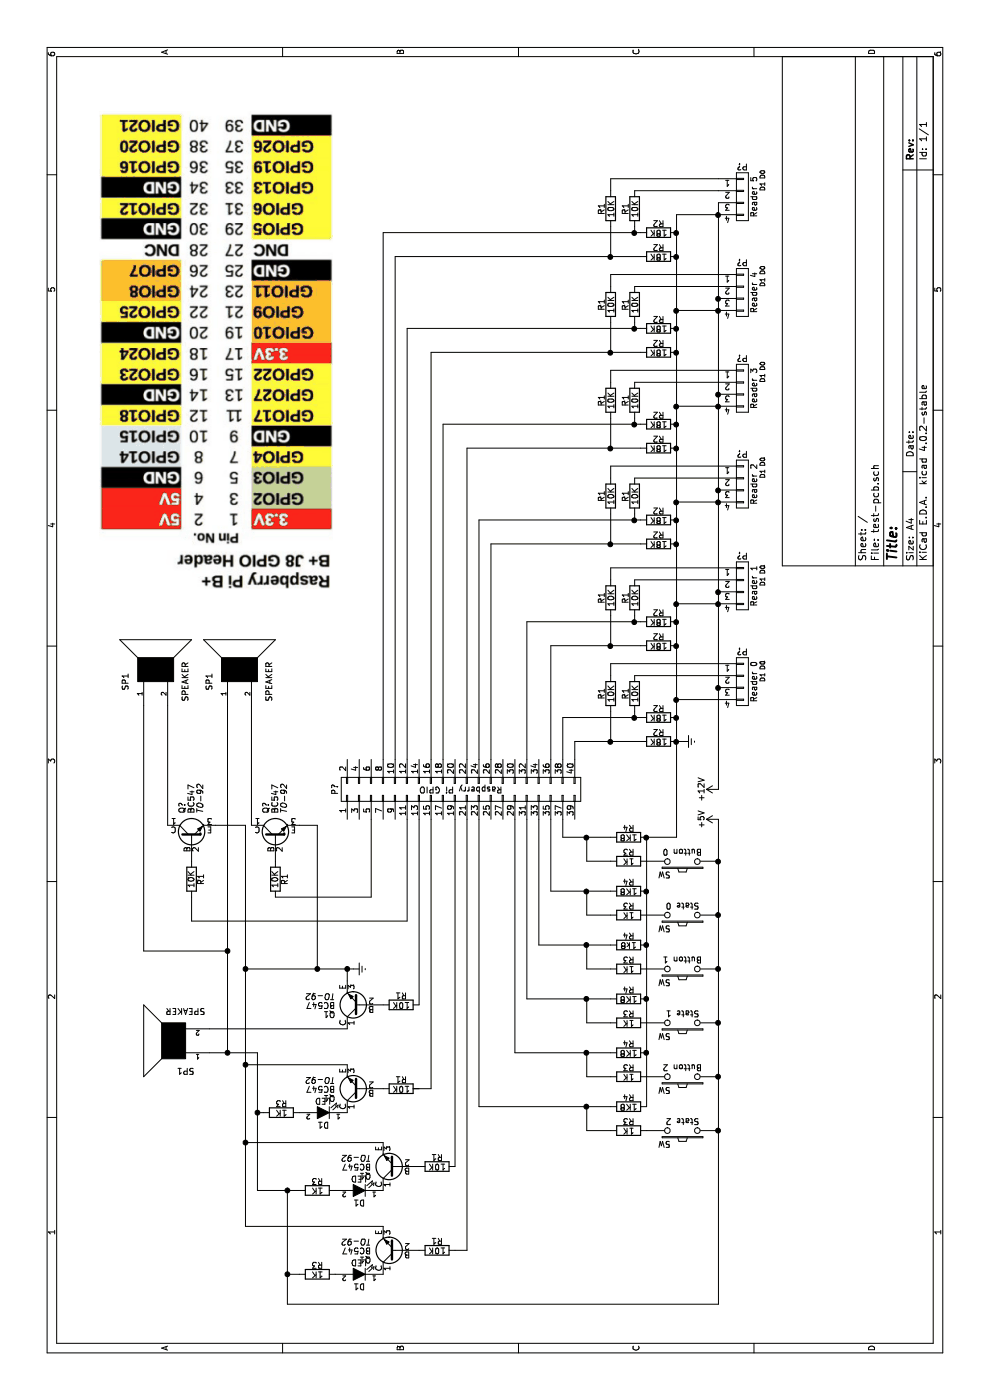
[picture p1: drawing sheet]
EESchema Schematic File Version 2
LIBS:power
LIBS:device
LIBS:transistors
LIBS:conn
LIBS:linear
LIBS:regul
LIBS:74xx
LIBS:cmos4000
LIBS:adc-dac
LIBS:memory
LIBS:xilinx
LIBS:microcontrollers
LIBS:dsp
LIBS:microchip
LIBS:analog_switches
LIBS:motorola
LIBS:texas
LIBS:intel
LIBS:audio
LIBS:interface
LIBS:digital-audio
LIBS:philips
LIBS:display
LIBS:cypress
LIBS:siliconi
LIBS:opto
LIBS:atmel
LIBS:contrib
LIBS:valves
EELAYER 25 0
EELAYER END
$Descr A4 11693 8268
encoding utf-8
Sheet 1 1
Title ""
Date ""
Rev ""
Comp ""
Comment1 ""
Comment2 ""
Comment3 ""
Comment4 ""
$EndDescr
$Comp
L CONN_02X20 P?
U 1 1
P 5100 3850
F 0 "P?" H 5100 4900 50  0000 C CNN
F 1 "Raspberry Pi GPIO" V 5100 3850 50  0000 C CNN
F 2 "" H 5100 2900 50  0000 C CNN
F 3 "" H 5100 2900 50  0000 C CNN
	1    5100 3850
	1    0    0    -1  
$EndComp
$Comp
L R R2
U 1 1
P 5700 5500
F 0 "R2" V 5780 5500 50  0000 C CNN
F 1 "18K" V 5700 5500 50  0000 C CNN
F 2 "" V 5630 5500 50  0000 C CNN
F 3 "" H 5700 5500 50  0000 C CNN
	1    5700 5500
	1    0    0    -1  
$EndComp
$Comp
L R R2
U 1 1
P 5500 5500
F 0 "R2" V 5580 5500 50  0000 C CNN
F 1 "18K" V 5500 5500 50  0000 C CNN
F 2 "" V 5430 5500 50  0000 C CNN
F 3 "" H 5500 5500 50  0000 C CNN
	1    5500 5500
	1    0    0    -1  
$EndComp
$Comp
L R R1
U 1 1
P 5900 5300
F 0 "R1" V 5980 5300 50  0000 C CNN
F 1 "10K" V 5900 5300 50  0000 C CNN
F 2 "" V 5830 5300 50  0000 C CNN
F 3 "" H 5900 5300 50  0000 C CNN
	1    5900 5300
	0    -1   -1   0   
$EndComp
$Comp
L R R1
U 1 1
P 5900 5100
F 0 "R1" V 5980 5100 50  0000 C CNN
F 1 "10K" V 5900 5100 50  0000 C CNN
F 2 "" V 5830 5100 50  0000 C CNN
F 3 "" H 5900 5100 50  0000 C CNN
	1    5900 5100
	0    -1   -1   0   
$EndComp
$Comp
L R R2
U 1 1
P 6500 5500
F 0 "R2" V 6580 5500 50  0000 C CNN
F 1 "18K" V 6500 5500 50  0000 C CNN
F 2 "" V 6430 5500 50  0000 C CNN
F 3 "" H 6500 5500 50  0000 C CNN
	1    6500 5500
	1    0    0    -1  
$EndComp
$Comp
L R R2
U 1 1
P 6300 5500
F 0 "R2" V 6380 5500 50  0000 C CNN
F 1 "18K" V 6300 5500 50  0000 C CNN
F 2 "" V 6230 5500 50  0000 C CNN
F 3 "" H 6300 5500 50  0000 C CNN
	1    6300 5500
	1    0    0    -1  
$EndComp
$Comp
L R R1
U 1 1
P 6700 5300
F 0 "R1" V 6780 5300 50  0000 C CNN
F 1 "10K" V 6700 5300 50  0000 C CNN
F 2 "" V 6630 5300 50  0000 C CNN
F 3 "" H 6700 5300 50  0000 C CNN
	1    6700 5300
	0    -1   -1   0   
$EndComp
$Comp
L R R1
U 1 1
P 6700 5100
F 0 "R1" V 6780 5100 50  0000 C CNN
F 1 "10K" V 6700 5100 50  0000 C CNN
F 2 "" V 6630 5100 50  0000 C CNN
F 3 "" H 6700 5100 50  0000 C CNN
	1    6700 5100
	0    -1   -1   0   
$EndComp
$Comp
L R R2
U 1 1
P 7350 5500
F 0 "R2" V 7430 5500 50  0000 C CNN
F 1 "18K" V 7350 5500 50  0000 C CNN
F 2 "" V 7280 5500 50  0000 C CNN
F 3 "" H 7350 5500 50  0000 C CNN
	1    7350 5500
	1    0    0    -1  
$EndComp
$Comp
L R R2
U 1 1
P 7150 5500
F 0 "R2" V 7230 5500 50  0000 C CNN
F 1 "18K" V 7150 5500 50  0000 C CNN
F 2 "" V 7080 5500 50  0000 C CNN
F 3 "" H 7150 5500 50  0000 C CNN
	1    7150 5500
	1    0    0    -1  
$EndComp
$Comp
L R R1
U 1 1
P 7550 5300
F 0 "R1" V 7630 5300 50  0000 C CNN
F 1 "10K" V 7550 5300 50  0000 C CNN
F 2 "" V 7480 5300 50  0000 C CNN
F 3 "" H 7550 5300 50  0000 C CNN
	1    7550 5300
	0    -1   -1   0   
$EndComp
$Comp
L R R1
U 1 1
P 7550 5100
F 0 "R1" V 7630 5100 50  0000 C CNN
F 1 "10K" V 7550 5100 50  0000 C CNN
F 2 "" V 7480 5100 50  0000 C CNN
F 3 "" H 7550 5100 50  0000 C CNN
	1    7550 5100
	0    -1   -1   0   
$EndComp
$Comp
L R R2
U 1 1
P 8150 5500
F 0 "R2" V 8230 5500 50  0000 C CNN
F 1 "18K" V 8150 5500 50  0000 C CNN
F 2 "" V 8080 5500 50  0000 C CNN
F 3 "" H 8150 5500 50  0000 C CNN
	1    8150 5500
	1    0    0    -1  
$EndComp
$Comp
L R R2
U 1 1
P 7950 5500
F 0 "R2" V 8030 5500 50  0000 C CNN
F 1 "18K" V 7950 5500 50  0000 C CNN
F 2 "" V 7880 5500 50  0000 C CNN
F 3 "" H 7950 5500 50  0000 C CNN
	1    7950 5500
	1    0    0    -1  
$EndComp
$Comp
L R R1
U 1 1
P 8350 5300
F 0 "R1" V 8430 5300 50  0000 C CNN
F 1 "10K" V 8350 5300 50  0000 C CNN
F 2 "" V 8280 5300 50  0000 C CNN
F 3 "" H 8350 5300 50  0000 C CNN
	1    8350 5300
	0    -1   -1   0   
$EndComp
$Comp
L R R1
U 1 1
P 8350 5100
F 0 "R1" V 8430 5100 50  0000 C CNN
F 1 "10K" V 8350 5100 50  0000 C CNN
F 2 "" V 8280 5100 50  0000 C CNN
F 3 "" H 8350 5100 50  0000 C CNN
	1    8350 5100
	0    -1   -1   0   
$EndComp
$Comp
L R R2
U 1 1
P 8950 5500
F 0 "R2" V 9030 5500 50  0000 C CNN
F 1 "18K" V 8950 5500 50  0000 C CNN
F 2 "" V 8880 5500 50  0000 C CNN
F 3 "" H 8950 5500 50  0000 C CNN
	1    8950 5500
	1    0    0    -1  
$EndComp
$Comp
L R R2
U 1 1
P 8750 5500
F 0 "R2" V 8830 5500 50  0000 C CNN
F 1 "18K" V 8750 5500 50  0000 C CNN
F 2 "" V 8680 5500 50  0000 C CNN
F 3 "" H 8750 5500 50  0000 C CNN
	1    8750 5500
	1    0    0    -1  
$EndComp
$Comp
L R R1
U 1 1
P 9150 5300
F 0 "R1" V 9230 5300 50  0000 C CNN
F 1 "10K" V 9150 5300 50  0000 C CNN
F 2 "" V 9080 5300 50  0000 C CNN
F 3 "" H 9150 5300 50  0000 C CNN
	1    9150 5300
	0    -1   -1   0   
$EndComp
$Comp
L R R1
U 1 1
P 9150 5100
F 0 "R1" V 9230 5100 50  0000 C CNN
F 1 "10K" V 9150 5100 50  0000 C CNN
F 2 "" V 9080 5100 50  0000 C CNN
F 3 "" H 9150 5100 50  0000 C CNN
	1    9150 5100
	0    -1   -1   0   
$EndComp
$Comp
L R R2
U 1 1
P 9750 5500
F 0 "R2" V 9830 5500 50  0000 C CNN
F 1 "18K" V 9750 5500 50  0000 C CNN
F 2 "" V 9680 5500 50  0000 C CNN
F 3 "" H 9750 5500 50  0000 C CNN
	1    9750 5500
	1    0    0    -1  
$EndComp
$Comp
L R R2
U 1 1
P 9550 5500
F 0 "R2" V 9630 5500 50  0000 C CNN
F 1 "18K" V 9550 5500 50  0000 C CNN
F 2 "" V 9480 5500 50  0000 C CNN
F 3 "" H 9550 5500 50  0000 C CNN
	1    9550 5500
	1    0    0    -1  
$EndComp
$Comp
L R R1
U 1 1
P 9950 5300
F 0 "R1" V 10030 5300 50  0000 C CNN
F 1 "10K" V 9950 5300 50  0000 C CNN
F 2 "" V 9880 5300 50  0000 C CNN
F 3 "" H 9950 5300 50  0000 C CNN
	1    9950 5300
	0    -1   -1   0   
$EndComp
$Comp
L R R1
U 1 1
P 9950 5100
F 0 "R1" V 10030 5100 50  0000 C CNN
F 1 "10K" V 9950 5100 50  0000 C CNN
F 2 "" V 9880 5100 50  0000 C CNN
F 3 "" H 9950 5100 50  0000 C CNN
	1    9950 5100
	0    -1   -1   0   
$EndComp
$Comp
L CONN_01X04 P?
U 1 1
P 6000 6200
F 0 "P?" H 6000 6450 50  0000 C CNN
F 1 "Reader 0" V 6100 6200 50  0000 C CNN
F 2 "" H 6000 6200 50  0000 C CNN
F 3 "" H 6000 6200 50  0000 C CNN
	1    6000 6200
	0    1    1    0   
$EndComp
$Comp
L CONN_01X04 P?
U 1 1
P 6800 6200
F 0 "P?" H 6800 6450 50  0000 C CNN
F 1 "Reader 1" V 6900 6200 50  0000 C CNN
F 2 "" H 6800 6200 50  0000 C CNN
F 3 "" H 6800 6200 50  0000 C CNN
	1    6800 6200
	0    1    1    0   
$EndComp
$Comp
L CONN_01X04 P?
U 1 1
P 7650 6200
F 0 "P?" H 7650 6450 50  0000 C CNN
F 1 "Reader 2" V 7750 6200 50  0000 C CNN
F 2 "" H 7650 6200 50  0000 C CNN
F 3 "" H 7650 6200 50  0000 C CNN
	1    7650 6200
	0    1    1    0   
$EndComp
$Comp
L CONN_01X04 P?
U 1 1
P 8450 6200
F 0 "P?" H 8450 6450 50  0000 C CNN
F 1 "Reader 3" V 8550 6200 50  0000 C CNN
F 2 "" H 8450 6200 50  0000 C CNN
F 3 "" H 8450 6200 50  0000 C CNN
	1    8450 6200
	0    1    1    0   
$EndComp
$Comp
L CONN_01X04 P?
U 1 1
P 9250 6200
F 0 "P?" H 9250 6450 50  0000 C CNN
F 1 "Reader 4" V 9350 6200 50  0000 C CNN
F 2 "" H 9250 6200 50  0000 C CNN
F 3 "" H 9250 6200 50  0000 C CNN
	1    9250 6200
	0    1    1    0   
$EndComp
$Comp
L CONN_01X04 P?
U 1 1
P 10050 6200
F 0 "P?" H 10050 6450 50  0000 C CNN
F 1 "Reader 5" V 10150 6200 50  0000 C CNN
F 2 "" H 10050 6200 50  0000 C CNN
F 3 "" H 10050 6200 50  0000 C CNN
	1    10050 6200
	0    1    1    0   
$EndComp
$Comp
L +12V #PWR?
U 1 1
P 5100 6000
F 0 "#PWR?" H 5100 5850 50  0001 C CNN
F 1 "+12V" H 5100 6140 50  0000 C CNN
F 2 "" H 5100 6000 50  0000 C CNN
F 3 "" H 5100 6000 50  0000 C CNN
	1    5100 6000
	1    0    0    -1  
$EndComp
Text Label 6800 6400 0    39   ~ 0
D1
Text Label 6900 6400 0    39   ~ 0
D0
Text Label 6000 6400 0    39   ~ 0
D1
Text Label 6100 6400 0    39   ~ 0
D0
Text Label 8500 6400 0    39   ~ 0
D1
Text Label 8600 6400 0    39   ~ 0
D0
Text Label 7700 6400 0    39   ~ 0
D1
Text Label 7800 6400 0    39   ~ 0
D0
Text Label 10100 6400 0    39   ~ 0
D1
Text Label 10200 6400 0    39   ~ 0
D0
Text Label 9300 6400 0    39   ~ 0
D1
Text Label 9400 6400 0    39   ~ 0
D0
$Comp
L SW_PUSH SW
U 1 1
P 4500 5700
F 0 "SW" H 4650 5810 50  0000 C CNN
F 1 "Button 0" H 4500 5620 50  0000 C CNN
F 2 "" H 4500 5700 50  0000 C CNN
F 3 "" H 4500 5700 50  0000 C CNN
	1    4500 5700
	0    -1   -1   0   
$EndComp
$Comp
L R R3
U 1 1
P 4500 5250
F 0 "R3" V 4580 5250 50  0000 C CNN
F 1 "1K" V 4500 5250 50  0000 C CNN
F 2 "" V 4430 5250 50  0000 C CNN
F 3 "" H 4500 5250 50  0000 C CNN
	1    4500 5250
	1    0    0    -1  
$EndComp
$Comp
L R R4
U 1 1
P 4700 5250
F 0 "R4" V 4780 5250 50  0000 C CNN
F 1 "1K8" V 4700 5250 50  0000 C CNN
F 2 "" V 4630 5250 50  0000 C CNN
F 3 "" H 4700 5250 50  0000 C CNN
	1    4700 5250
	1    0    0    -1  
$EndComp
$Comp
L SW_PUSH SW
U 1 1
P 4050 5700
F 0 "SW" H 4200 5810 50  0000 C CNN
F 1 "State 0" H 4050 5620 50  0000 C CNN
F 2 "" H 4050 5700 50  0000 C CNN
F 3 "" H 4050 5700 50  0000 C CNN
	1    4050 5700
	0    -1   -1   0   
$EndComp
$Comp
L R R3
U 1 1
P 4050 5250
F 0 "R3" V 4130 5250 50  0000 C CNN
F 1 "1K" V 4050 5250 50  0000 C CNN
F 2 "" V 3980 5250 50  0000 C CNN
F 3 "" H 4050 5250 50  0000 C CNN
	1    4050 5250
	1    0    0    -1  
$EndComp
$Comp
L R R4
U 1 1
P 4250 5250
F 0 "R4" V 4330 5250 50  0000 C CNN
F 1 "1K8" V 4250 5250 50  0000 C CNN
F 2 "" V 4180 5250 50  0000 C CNN
F 3 "" H 4250 5250 50  0000 C CNN
	1    4250 5250
	1    0    0    -1  
$EndComp
$Comp
L SW_PUSH SW
U 1 1
P 3600 5700
F 0 "SW" H 3750 5810 50  0000 C CNN
F 1 "Button 1" H 3600 5620 50  0000 C CNN
F 2 "" H 3600 5700 50  0000 C CNN
F 3 "" H 3600 5700 50  0000 C CNN
	1    3600 5700
	0    -1   -1   0   
$EndComp
$Comp
L R R3
U 1 1
P 3600 5250
F 0 "R3" V 3680 5250 50  0000 C CNN
F 1 "1K" V 3600 5250 50  0000 C CNN
F 2 "" V 3530 5250 50  0000 C CNN
F 3 "" H 3600 5250 50  0000 C CNN
	1    3600 5250
	1    0    0    -1  
$EndComp
$Comp
L R R4
U 1 1
P 3800 5250
F 0 "R4" V 3880 5250 50  0000 C CNN
F 1 "1k8" V 3800 5250 50  0000 C CNN
F 2 "" V 3730 5250 50  0000 C CNN
F 3 "" H 3800 5250 50  0000 C CNN
	1    3800 5250
	1    0    0    -1  
$EndComp
$Comp
L SW_PUSH SW
U 1 1
P 3150 5700
F 0 "SW" H 3300 5810 50  0000 C CNN
F 1 "State 1" H 3150 5620 50  0000 C CNN
F 2 "" H 3150 5700 50  0000 C CNN
F 3 "" H 3150 5700 50  0000 C CNN
	1    3150 5700
	0    -1   -1   0   
$EndComp
$Comp
L R R3
U 1 1
P 3150 5250
F 0 "R3" V 3230 5250 50  0000 C CNN
F 1 "1K" V 3150 5250 50  0000 C CNN
F 2 "" V 3080 5250 50  0000 C CNN
F 3 "" H 3150 5250 50  0000 C CNN
	1    3150 5250
	1    0    0    -1  
$EndComp
$Comp
L R R4
U 1 1
P 3350 5250
F 0 "R4" V 3430 5250 50  0000 C CNN
F 1 "1K8" V 3350 5250 50  0000 C CNN
F 2 "" V 3280 5250 50  0000 C CNN
F 3 "" H 3350 5250 50  0000 C CNN
	1    3350 5250
	1    0    0    -1  
$EndComp
$Comp
L SW_PUSH SW
U 1 1
P 2700 5700
F 0 "SW" H 2850 5810 50  0000 C CNN
F 1 "Button 2" H 2700 5620 50  0000 C CNN
F 2 "" H 2700 5700 50  0000 C CNN
F 3 "" H 2700 5700 50  0000 C CNN
	1    2700 5700
	0    -1   -1   0   
$EndComp
$Comp
L R R3
U 1 1
P 2700 5250
F 0 "R3" V 2780 5250 50  0000 C CNN
F 1 "1K" V 2700 5250 50  0000 C CNN
F 2 "" V 2630 5250 50  0000 C CNN
F 3 "" H 2700 5250 50  0000 C CNN
	1    2700 5250
	1    0    0    -1  
$EndComp
$Comp
L R R4
U 1 1
P 2900 5250
F 0 "R4" V 2980 5250 50  0000 C CNN
F 1 "1K8" V 2900 5250 50  0000 C CNN
F 2 "" V 2830 5250 50  0000 C CNN
F 3 "" H 2900 5250 50  0000 C CNN
	1    2900 5250
	1    0    0    -1  
$EndComp
$Comp
L SW_PUSH SW
U 1 1
P 2250 5700
F 0 "SW" H 2400 5810 50  0000 C CNN
F 1 "State 2" H 2250 5620 50  0000 C CNN
F 2 "" H 2250 5700 50  0000 C CNN
F 3 "" H 2250 5700 50  0000 C CNN
	1    2250 5700
	0    -1   -1   0   
$EndComp
$Comp
L R R3
U 1 1
P 2250 5250
F 0 "R3" V 2330 5250 50  0000 C CNN
F 1 "1K" V 2250 5250 50  0000 C CNN
F 2 "" V 2180 5250 50  0000 C CNN
F 3 "" H 2250 5250 50  0000 C CNN
	1    2250 5250
	1    0    0    -1  
$EndComp
$Comp
L R R4
U 1 1
P 2450 5250
F 0 "R4" V 2530 5250 50  0000 C CNN
F 1 "1K8" V 2450 5250 50  0000 C CNN
F 2 "" V 2380 5250 50  0000 C CNN
F 3 "" H 2450 5250 50  0000 C CNN
	1    2450 5250
	1    0    0    -1  
$EndComp
$Comp
L +5V #PWR?
U 1 1
P 4850 6000
F 0 "#PWR?" H 4850 5850 50  0001 C CNN
F 1 "+5V" H 4850 6140 50  0000 C CNN
F 2 "" H 4850 6000 50  0000 C CNN
F 3 "" H 4850 6000 50  0000 C CNN
	1    4850 6000
	1    0    0    -1  
$EndComp
Wire Wire Line
	5750 5300 5700 5300
Wire Wire Line
	4700 5650 9900 5650
Wire Wire Line
	6550 5300 6500 5300
Wire Wire Line
	6500 4400 6500 5350
Wire Wire Line
	6300 4600 6300 5350
Wire Wire Line
	6300 5100 6550 5100
Connection ~ 6500 5300
Connection ~ 6300 5100
Wire Wire Line
	5350 4600 6300 4600
Wire Wire Line
	5350 4400 6500 4400
Wire Wire Line
	7400 5300 7350 5300
Wire Wire Line
	7350 4000 7350 5350
Wire Wire Line
	7150 4100 7150 5350
Wire Wire Line
	7150 5100 7400 5100
Connection ~ 7350 5300
Connection ~ 7150 5100
Wire Wire Line
	8200 5300 8150 5300
Wire Wire Line
	8150 3700 8150 5350
Wire Wire Line
	7950 3900 7950 5350
Wire Wire Line
	7950 5100 8200 5100
Connection ~ 8150 5300
Connection ~ 7950 5100
Wire Wire Line
	7150 4100 5350 4100
Wire Wire Line
	7350 4000 5350 4000
Wire Wire Line
	7950 3900 5350 3900
Wire Wire Line
	8150 3700 5350 3700
Wire Wire Line
	5750 5100 5500 5100
Wire Wire Line
	5500 4800 5500 5350
Wire Wire Line
	5500 4800 5350 4800
Connection ~ 5500 5100
Wire Wire Line
	5700 4700 5700 5350
Wire Wire Line
	5700 4700 5350 4700
Connection ~ 5700 5300
Wire Wire Line
	9000 5300 8950 5300
Wire Wire Line
	8950 3400 8950 5350
Wire Wire Line
	8750 3600 8750 5350
Wire Wire Line
	8750 5100 9000 5100
Connection ~ 8950 5300
Connection ~ 8750 5100
Wire Wire Line
	9800 5300 9750 5300
Wire Wire Line
	9750 3200 9750 5350
Wire Wire Line
	9550 3300 9550 5350
Wire Wire Line
	9550 5100 9800 5100
Connection ~ 9750 5300
Connection ~ 9550 5100
Wire Wire Line
	8750 3600 5350 3600
Wire Wire Line
	8950 3400 5350 3400
Wire Wire Line
	9550 3300 5350 3300
Wire Wire Line
	9750 3200 5350 3200
Wire Wire Line
	6050 5300 6050 6000
Wire Wire Line
	6050 5100 6150 5100
Wire Wire Line
	6150 5100 6150 6000
Connection ~ 6300 5650
Connection ~ 5700 5650
Connection ~ 7150 5650
Connection ~ 6500 5650
Connection ~ 7950 5650
Connection ~ 7350 5650
Connection ~ 8750 5650
Connection ~ 8150 5650
Connection ~ 9550 5650
Connection ~ 8950 5650
Connection ~ 5500 5650
Wire Wire Line
	5850 6000 5850 5650
Connection ~ 5850 5650
Wire Wire Line
	6850 5300 6850 6000
Wire Wire Line
	6850 5100 6950 5100
Wire Wire Line
	6950 5100 6950 6000
Wire Wire Line
	7700 5300 7700 6000
Wire Wire Line
	7700 5100 7800 5100
Wire Wire Line
	7800 5100 7800 6000
Wire Wire Line
	8500 5300 8500 6000
Wire Wire Line
	8500 5100 8600 5100
Wire Wire Line
	8600 5100 8600 6000
Wire Wire Line
	9300 5300 9300 6000
Wire Wire Line
	9300 5100 9400 5100
Wire Wire Line
	9400 5100 9400 6000
Wire Wire Line
	10100 5300 10100 6000
Wire Wire Line
	10100 5100 10200 5100
Wire Wire Line
	10200 5100 10200 6000
Wire Wire Line
	5100 6000 10000 6000
Connection ~ 5950 6000
Connection ~ 6750 6000
Connection ~ 7600 6000
Connection ~ 8400 6000
Connection ~ 9200 6000
Wire Wire Line
	6650 6000 6650 5650
Connection ~ 6650 5650
Connection ~ 6650 6000
Wire Wire Line
	7500 6000 7500 5650
Connection ~ 7500 5650
Connection ~ 7500 6000
Wire Wire Line
	8300 6000 8300 5650
Connection ~ 8300 5650
Connection ~ 8300 6000
Wire Wire Line
	9100 6000 9100 5650
Connection ~ 9100 5650
Connection ~ 9100 6000
Wire Wire Line
	9900 5650 9900 6000
Connection ~ 9750 5650
Connection ~ 9900 6000
Wire Wire Line
	4700 5100 4700 4700
Wire Wire Line
	4700 4700 4850 4700
Wire Wire Line
	4250 5100 4250 4600
Wire Wire Line
	4250 4600 4850 4600
Wire Wire Line
	3800 5100 3800 4500
Wire Wire Line
	3800 4500 4850 4500
Wire Wire Line
	3350 5100 3350 4400
Wire Wire Line
	3350 4400 4850 4400
Wire Wire Line
	2900 5100 2900 4300
Wire Wire Line
	2900 4300 4850 4300
Wire Wire Line
	2450 5100 2450 4000
Wire Wire Line
	2450 4000 4850 4000
Wire Wire Line
	800  6000 4850 6000
Connection ~ 2700 6000
Connection ~ 3150 6000
Connection ~ 3600 6000
Connection ~ 4050 6000
Connection ~ 4500 6000
Wire Wire Line
	2450 5400 4700 5400
Connection ~ 2900 5400
Connection ~ 3350 5400
Connection ~ 3800 5400
Connection ~ 4250 5400
Connection ~ 4700 5400
$Comp
L Earth #PWR?
U 1 1
P 5500 5700
F 0 "#PWR?" H 5500 5450 50  0001 C CNN
F 1 "Earth" H 5500 5550 50  0001 C CNN
F 2 "" H 5500 5700 50  0000 C CNN
F 3 "" H 5500 5700 50  0000 C CNN
	1    5500 5700
	1    0    0    -1  
$EndComp
Wire Wire Line
	5500 5650 5500 5700
Wire Wire Line
	4700 5400 4700 5650
$Comp
L BC547 Q?
U 1 1
P 4700 2300
F 0 "Q?" H 4900 2375 50  0000 L CNN
F 1 "BC547" H 4900 2300 50  0000 L CNN
F 2 "TO-92" H 4900 2225 50  0000 L CIN
F 3 "" H 4700 2300 50  0000 L CNN
	1    4700 2300
	1    0    0    -1  
$EndComp
$Comp
L R R1
U 1 1
P 4350 2300
F 0 "R1" V 4430 2300 50  0000 C CNN
F 1 "10K" V 4350 2300 50  0000 C CNN
F 2 "" V 4280 2300 50  0000 C CNN
F 3 "" H 4350 2300 50  0000 C CNN
	1    4350 2300
	0    1    1    0   
$EndComp
$Comp
L BC547 Q?
U 1 1
P 4700 1600
F 0 "Q?" H 4900 1675 50  0000 L CNN
F 1 "BC547" H 4900 1600 50  0000 L CNN
F 2 "TO-92" H 4900 1525 50  0000 L CIN
F 3 "" H 4700 1600 50  0000 L CNN
	1    4700 1600
	1    0    0    -1  
$EndComp
$Comp
L R R1
U 1 1
P 4350 1600
F 0 "R1" V 4430 1600 50  0000 C CNN
F 1 "10K" V 4350 1600 50  0000 C CNN
F 2 "" V 4280 1600 50  0000 C CNN
F 3 "" H 4350 1600 50  0000 C CNN
	1    4350 1600
	0    1    1    0   
$EndComp
$Comp
L BC547 Q1
U 1 1
P 3300 3000
F 0 "Q1" H 3500 3075 50  0000 L CNN
F 1 "BC547" H 3500 3000 50  0000 L CNN
F 2 "TO-92" H 3500 2925 50  0000 L CIN
F 3 "" H 3300 3000 50  0000 L CNN
	1    3300 3000
	0    -1   -1   0   
$EndComp
$Comp
L R R1
U 1 1
P 3300 3350
F 0 "R1" V 3380 3350 50  0000 C CNN
F 1 "10K" V 3300 3350 50  0000 C CNN
F 2 "" V 3230 3350 50  0000 C CNN
F 3 "" H 3300 3350 50  0000 C CNN
	1    3300 3350
	1    0    0    -1  
$EndComp
$Comp
L BC547 Q1
U 1 1
P 2600 3000
F 0 "Q1" H 2800 3075 50  0000 L CNN
F 1 "BC547" H 2800 3000 50  0000 L CNN
F 2 "TO-92" H 2800 2925 50  0000 L CIN
F 3 "" H 2600 3000 50  0000 L CNN
	1    2600 3000
	0    -1   -1   0   
$EndComp
$Comp
L R R1
U 1 1
P 2600 3350
F 0 "R1" V 2680 3350 50  0000 C CNN
F 1 "10K" V 2600 3350 50  0000 C CNN
F 2 "" V 2530 3350 50  0000 C CNN
F 3 "" H 2600 3350 50  0000 C CNN
	1    2600 3350
	1    0    0    -1  
$EndComp
$Comp
L BC547 Q1
U 1 1
P 1950 3300
F 0 "Q1" H 2150 3375 50  0000 L CNN
F 1 "BC547" H 2150 3300 50  0000 L CNN
F 2 "TO-92" H 2150 3225 50  0000 L CIN
F 3 "" H 1950 3300 50  0000 L CNN
	1    1950 3300
	0    -1   -1   0   
$EndComp
$Comp
L R R1
U 1 1
P 1950 3650
F 0 "R1" V 2030 3650 50  0000 C CNN
F 1 "10K" V 1950 3650 50  0000 C CNN
F 2 "" V 1880 3650 50  0000 C CNN
F 3 "" H 1950 3650 50  0000 C CNN
	1    1950 3650
	1    0    0    -1  
$EndComp
$Comp
L BC547 Q1
U 1 1
P 1250 3300
F 0 "Q1" H 1450 3375 50  0000 L CNN
F 1 "BC547" H 1450 3300 50  0000 L CNN
F 2 "TO-92" H 1450 3225 50  0000 L CIN
F 3 "" H 1250 3300 50  0000 L CNN
	1    1250 3300
	0    -1   -1   0   
$EndComp
$Comp
L R R1
U 1 1
P 1250 3650
F 0 "R1" V 1330 3650 50  0000 C CNN
F 1 "10K" V 1250 3650 50  0000 C CNN
F 2 "" V 1180 3650 50  0000 C CNN
F 3 "" H 1250 3650 50  0000 C CNN
	1    1250 3650
	1    0    0    -1  
$EndComp
Wire Wire Line
	1250 3800 1250 3900
Wire Wire Line
	1250 3900 4850 3900
Wire Wire Line
	1950 3800 4850 3800
Wire Wire Line
	2600 3450 2600 3600
Wire Wire Line
	2600 3600 4850 3600
$Comp
L LED D1
U 1 1
P 1050 3000
F 0 "D1" H 1050 3100 50  0000 C CNN
F 1 "LED" H 1050 2900 50  0000 C CNN
F 2 "" H 1050 3000 50  0000 C CNN
F 3 "" H 1050 3000 50  0000 C CNN
	1    1050 3000
	0    -1   -1   0   
$EndComp
$Comp
L LED D1
U 1 1
P 1750 3000
F 0 "D1" H 1750 3100 50  0000 C CNN
F 1 "LED" H 1750 2900 50  0000 C CNN
F 2 "" H 1750 3000 50  0000 C CNN
F 3 "" H 1750 3000 50  0000 C CNN
	1    1750 3000
	0    -1   -1   0   
$EndComp
$Comp
L LED D1
U 1 1
P 2400 2700
F 0 "D1" H 2400 2800 50  0000 C CNN
F 1 "LED" H 2400 2600 50  0000 C CNN
F 2 "" H 2400 2700 50  0000 C CNN
F 3 "" H 2400 2700 50  0000 C CNN
	1    2400 2700
	0    -1   -1   0   
$EndComp
$Comp
L R R3
U 1 1
P 1050 2650
F 0 "R3" V 1130 2650 50  0000 C CNN
F 1 "1K" V 1050 2650 50  0000 C CNN
F 2 "" V 980 2650 50  0000 C CNN
F 3 "" H 1050 2650 50  0000 C CNN
	1    1050 2650
	1    0    0    -1  
$EndComp
$Comp
L R R3
U 1 1
P 1750 2650
F 0 "R3" V 1830 2650 50  0000 C CNN
F 1 "1K" V 1750 2650 50  0000 C CNN
F 2 "" V 1680 2650 50  0000 C CNN
F 3 "" H 1750 2650 50  0000 C CNN
	1    1750 2650
	1    0    0    -1  
$EndComp
Wire Wire Line
	1050 2500 1050 2400
Wire Wire Line
	800  2400 1750 2400
Wire Wire Line
	800  2400 800  6000
Connection ~ 2250 6000
Wire Wire Line
	1750 2150 1750 2500
Connection ~ 1050 2400
Connection ~ 1750 2400
$Comp
L R R3
U 1 1
P 2400 2350
F 0 "R3" V 2480 2350 50  0000 C CNN
F 1 "1K" V 2400 2350 50  0000 C CNN
F 2 "" V 2330 2350 50  0000 C CNN
F 3 "" H 2400 2350 50  0000 C CNN
	1    2400 2350
	1    0    0    -1  
$EndComp
Wire Wire Line
	2900 2150 1750 2150
Wire Wire Line
	2400 2150 2400 2200
Connection ~ 2400 2150
$Comp
L Earth #PWR?
U 1 1
P 3600 2950
F 0 "#PWR?" H 3600 2700 50  0001 C CNN
F 1 "Earth" H 3600 2800 50  0001 C CNN
F 2 "" H 3600 2950 50  0000 C CNN
F 3 "" H 3600 2950 50  0000 C CNN
	1    3600 2950
	1    0    0    -1  
$EndComp
Wire Wire Line
	3500 2900 3600 2900
Wire Wire Line
	3600 2050 3600 2950
Wire Wire Line
	1450 2050 4800 2050
Wire Wire Line
	1450 2050 1450 3200
Connection ~ 3600 2900
Wire Wire Line
	2150 3200 2150 2050
Connection ~ 2150 2050
Wire Wire Line
	2800 2900 2800 2050
Connection ~ 2800 2050
$Comp
L SPEAKER SP1
U 1 1
P 3000 1450
F 0 "SP1" H 2900 1700 50  0000 C CNN
F 1 "SPEAKER" H 2900 1200 50  0000 C CNN
F 2 "" H 3000 1450 50  0000 C CNN
F 3 "" H 3000 1450 50  0000 C CNN
	1    3000 1450
	0    -1   -1   0   
$EndComp
Wire Wire Line
	2900 1750 2900 2150
Wire Wire Line
	3100 1750 3100 2900
$Comp
L SPEAKER SP1
U 1 1
P 6100 1300
F 0 "SP1" H 6000 1550 50  0000 C CNN
F 1 "SPEAKER" H 6000 1050 50  0000 C CNN
F 2 "" H 6100 1300 50  0000 C CNN
F 3 "" H 6100 1300 50  0000 C CNN
	1    6100 1300
	1    0    0    -1  
$EndComp
$Comp
L SPEAKER SP1
U 1 1
P 6100 2000
F 0 "SP1" H 6000 2250 50  0000 C CNN
F 1 "SPEAKER" H 6000 1750 50  0000 C CNN
F 2 "" H 6100 2000 50  0000 C CNN
F 3 "" H 6100 2000 50  0000 C CNN
	1    6100 2000
	1    0    0    -1  
$EndComp
Wire Wire Line
	4200 2300 4200 3100
Wire Wire Line
	4200 3100 4850 3100
Wire Wire Line
	4200 1600 4000 1600
Wire Wire Line
	4000 1600 4000 3400
Wire Wire Line
	4000 3400 4850 3400
Wire Wire Line
	5800 1400 4800 1400
Wire Wire Line
	2900 1900 5800 1900
Wire Wire Line
	3750 1900 3750 1200
Wire Wire Line
	3750 1200 5800 1200
Connection ~ 2900 1900
Connection ~ 3750 1900
Wire Wire Line
	5800 2100 4800 2100
Wire Wire Line
	4800 2500 4800 2650
Wire Wire Line
	4800 2650 3600 2650
Connection ~ 3600 2650
Wire Wire Line
	4800 2050 4800 1800
Connection ~ 3600 2050
Wire Wire Line
	3300 3500 4850 3500
Wire Wire Line
	2250 5100 2250 4900
Wire Wire Line
	2250 4900 2450 4900
Connection ~ 2450 4900
Wire Wire Line
	2700 5100 2700 4900
Wire Wire Line
	2700 4900 2900 4900
Connection ~ 2900 4900
Wire Wire Line
	3150 5100 3150 4900
Wire Wire Line
	3150 4900 3350 4900
Connection ~ 3350 4900
Wire Wire Line
	3600 5100 3600 4900
Wire Wire Line
	3600 4900 3800 4900
Connection ~ 3800 4900
Wire Wire Line
	4050 5100 4050 4900
Wire Wire Line
	4050 4900 4250 4900
Connection ~ 4250 4900
Wire Wire Line
	4500 5100 4500 4900
Wire Wire Line
	4500 4900 4700 4900
Connection ~ 4700 4900
$EndSCHEMATC
